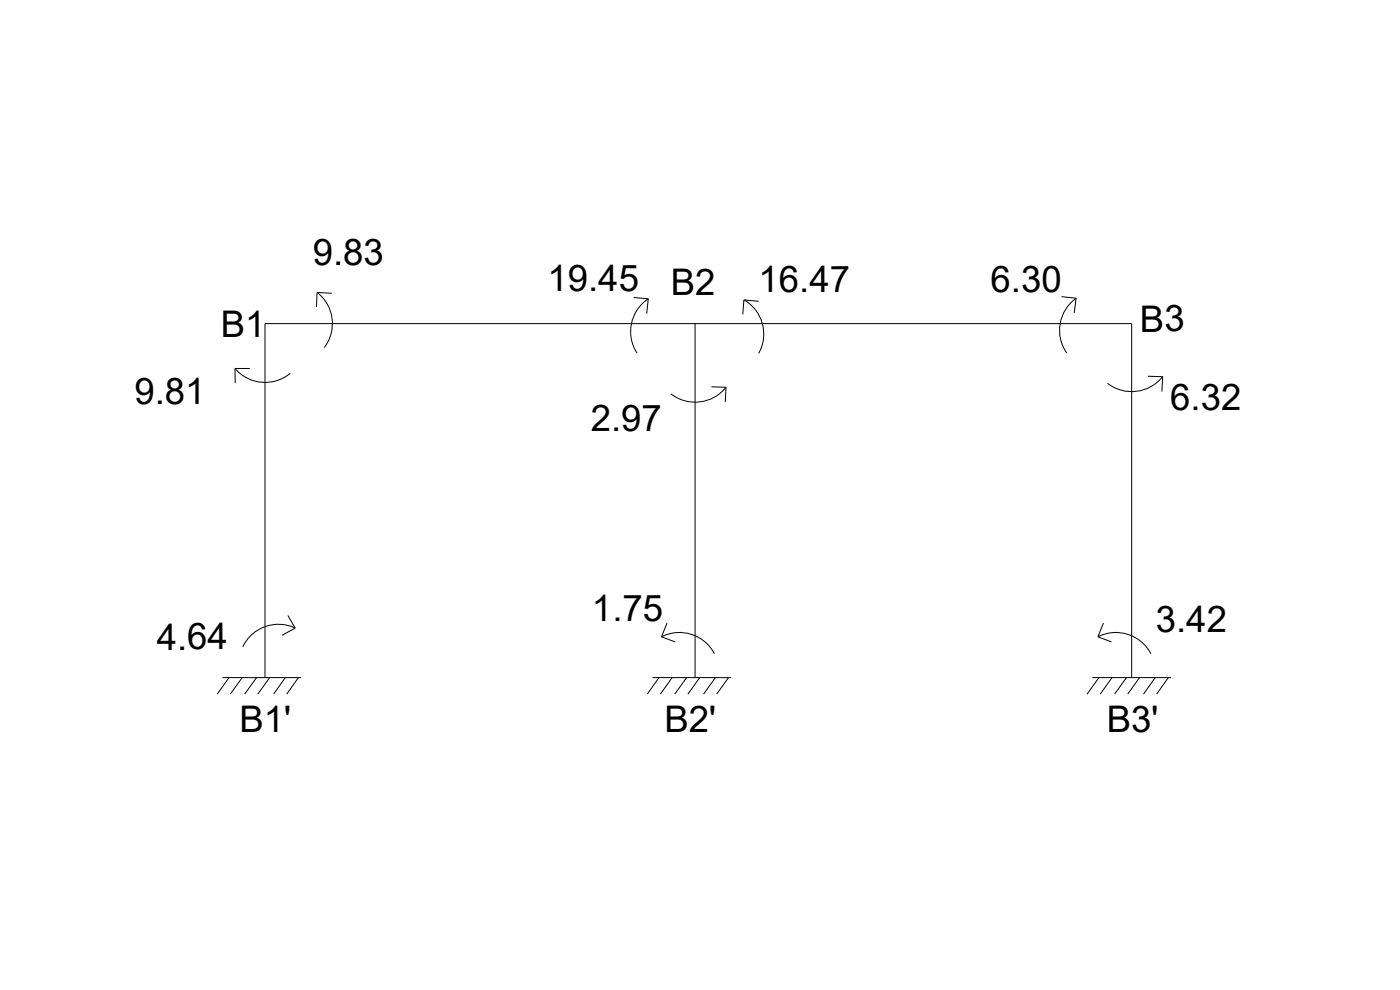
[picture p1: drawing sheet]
<svg xmlns="http://www.w3.org/2000/svg" width="420mm" height="297mm" viewBox="0 0 420 297" stroke-linecap="round" stroke-linejoin="round" font-family="sans-serif">
<!-- layer: 0 -->
<g fill="none" stroke="#000" stroke-width=".3">
<path d="M95.2 87.7a11.8 11.8 0 0 1 2.1 16.6M99.6 88l-4.4-.3-.2 4.4M190.2 89.3l4.3 .3-.4 4.5M194.6 89.6a11.8 11.8 0 0 0-3.4 16.3M208.6 97.1v106.2M223.2 90a11.8 11.8 0 0 1 4.5 16M227.7 90.4l-4.4-.4-.4 4.3M318.6 89l4.3 .5-.5 4.4M323 89.5a11.8 11.8 0 0 0-2.9 16.4M70.5 110.5a11.8 11.8 0 0 0 16.6 1.5M75 110.6h-4.5l.1 4.4M213.5 116.1l4.4 .1-.2 4.4"/>
<path d="M217.9 116.2a11.8 11.8 0 0 1-16.6 2M344.5 112.9l4.4 .1M348.9 113a11.8 11.8 0 0 1-16.5 2M348.9 113l-.2 4.5M86.4 184.6l2.2 3.9M88.6 188.5l-3.9 2.1M88.6 188.5a11.8 11.8 0 0 0-15.7 5.5M198.5 191.1l4.1 1.5M198.5 191.1a11.8 11.8 0 0 1 15.9 5.1M200.2 186.9l-1.7 4.2M329.5 191.1l4.1 1.5M329.5 191.1a11.8 11.8 0 0 1 15.9 5.1"/>
<path d="M331.2 186.9l-1.7 4.2M66.7 203.3h23.7M68.7 203.3l-3.5 5M72.7 203.3l-3.6 5M77 203.3l-3.6 5M79.5 203.3v-106.2h260.1v106.2M80.9 203.3l-3.5 5M85.6 203.3l-3.5 5M89.6 203.3l-3.6 5M195.8 203.3h23.6M197.8 203.3l-3.5 5M201.7 203.3l-3.5 5"/>
<path d="M206.1 203.3l-3.6 5M210 203.3l-3.6 5M214.7 203.3l-3.6 5M218.6 203.3l-3.5 5M327.8 203.3h23.6M329.8 203.3l-3.6 5M333.7 203.3l-3.5 5M338.1 203.3l-3.6 5M342 203.3l-3.6 5M346.7 203.3l-3.5 5M350.6 203.3l-3.5 5"/>
</g>
<g font-size="11">
<text x="93.8" y="79.6">9.83</text>
<text x="164.3" y="87.3">19.45</text>
<text x="201.3" y="88.4">B2</text>
<text x="227.6" y="87.7">16.47</text>
<text x="297.3" y="87.7">6.30</text>
<text x="66.3" y="101">B1</text>
<text x="342.1" y="99.5">B3</text>
<text x="40.3" y="121.3">9.81</text>
<text x="351.2" y="123">6.32</text>
<text x="177.3" y="129.4">2.97</text>
<text x="177.7" y="186.4">1.75</text>
<text x="346.9" y="189.6">3.42</text>
<text x="47" y="194.9">4.64</text>
<text x="71.9" y="219.7">B1'</text>
<text x="199.4" y="219.7">B2'</text>
<text x="332.2" y="219.7">B3'</text>
</g>
</svg>
